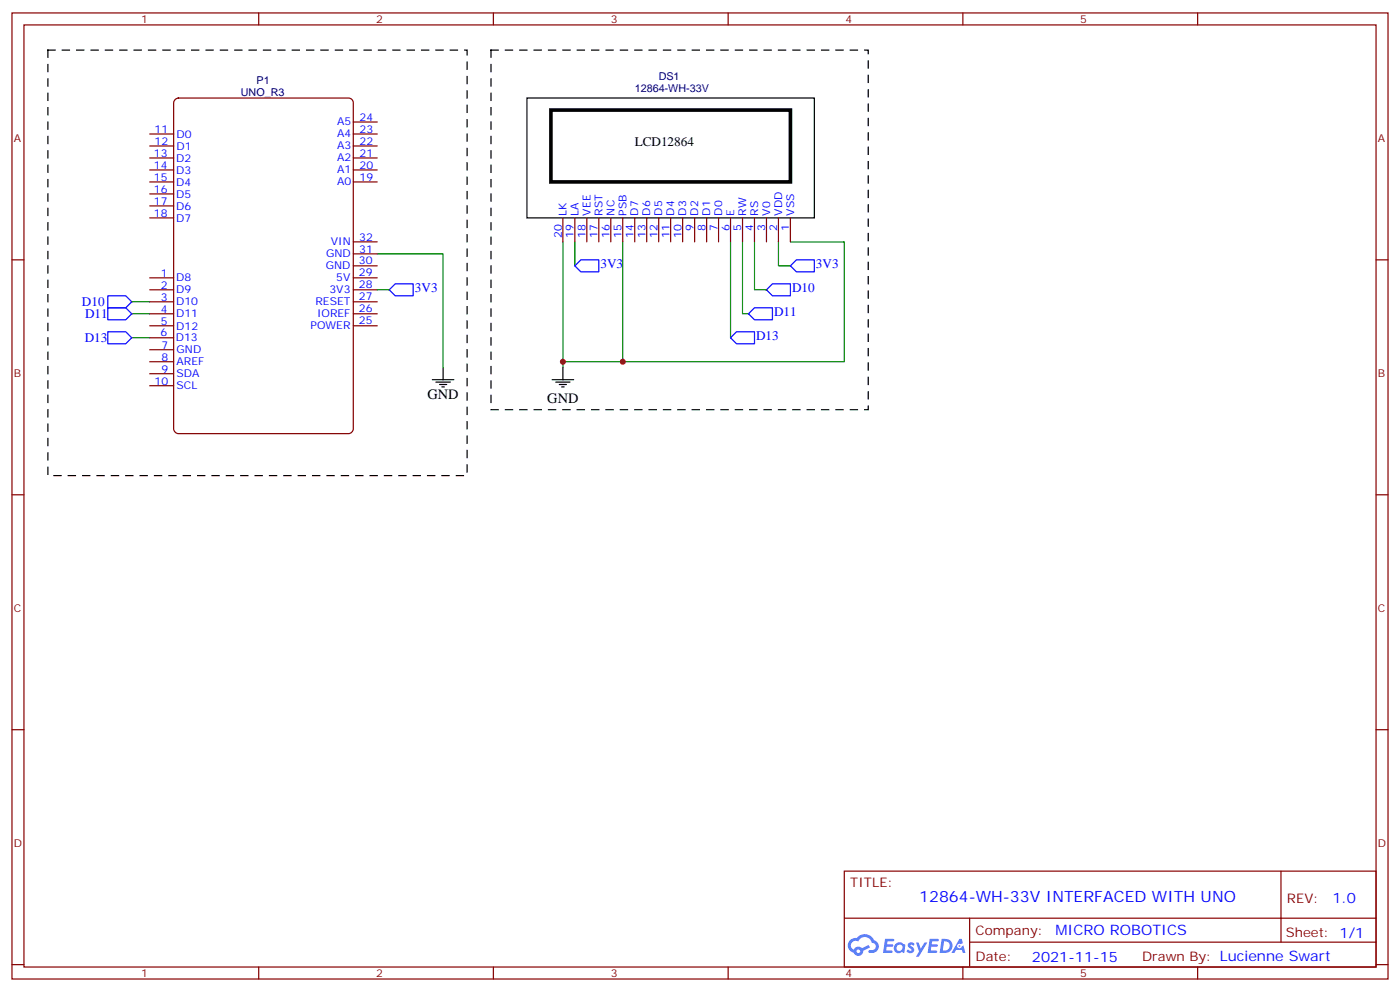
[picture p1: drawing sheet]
<svg xmlns="http://www.w3.org/2000/svg" width="412mm" height="292mm" viewBox="0 0 412 292" stroke-linecap="round" stroke-linejoin="round" font-family="sans-serif">
<g fill="none" stroke="#870000" stroke-width=".35">
<path d="M3.5 3.8h405.4v284.3h-405.4zM7.1 7.3h398.2v277.3h-398.2zM76.2 3.8v3.5M145.3 3.8v3.5M214.5 3.8v3.5M283.6 3.8v3.5M352.8 3.8v3.5M3.5 76.5h3.6M405.3 76.5h3.6M3.5 145.6h3.6M405.3 145.6h3.6M3.5 214.8h3.6"/>
<path d="M405.3 214.8h3.6M248.7 256.4h156.6v28.2h-156.6zM377.3 256.4v20.9M248.7 270.2h156.5M285.6 277.3h119.6M285.6 270.2v14.2M3.5 283.9h3.6M76.2 284.6v3.5M145.3 284.6v3.5M214.5 284.6v3.5M283.6 284.6v3.5M352.8 284.6v3.5"/>
<path d="M405.3 283.9h3.6"/>
</g>
<g fill="#5487ff">
<path d="M267.7 277.6a1.22 1.22 0 0 1 1.7 .2l-.4 .6a.47 .47 0 0 0-.3-.4 .47 .47 0 0 0-.5 .2l.1 .2a1.14 1.14 0 0 1 .8 1.8 1.14 1.14 0 0 1-1.9 0l-.2-.2 .5-.6 .7 .5a.29 .29 0 0 0 .3-.3 .29 .29 0 0 0-.2-.3 1.04 1.04 0 0 1-.6-1.7z"/>
<path d="M260.7 276.3h2.4l.3 .2-.2 .5-1.8 .1-.1 .8h1.5l.3 .4-.3 .4h-1.6l-.2 1.1h1.7l.2 .3-.2 .3-2.6 .1z"/>
<path d="M273.8 276.3h2.4l.3 .2-.1 .5-1.8 .1-.2 .8h1.6l.3 .4-.4 .4h-1.6l-.1 1.1h1.7l.2 .3-.2 .3-2.6 .1z"/>
<path d="M282.6 276.3h.7l.3 1.3-.6 .3a.69 .69 0 0 0-1 .3 .69 .69 0 0 0 .4 .9 .69 .69 0 0 0 .9-.6l.5-.2 .6 2.2h-.8l-.2-.9h-1.8l-.5 .9h-.8z"/>
<path d="M269.8 277.4h.8l.6 1.8 1.1-1.8h.9l-2.6 4.2h-.8l.9-1.5z"/>
<path d="M277.4 276.3l-.6 4.2h1.3a2.11 2.11 0 0 0 2.5-2.1 2.11 2.11 0 0 0-2.5-2.1zM278.1 277.1a1.39 1.39 0 0 1 1.7 1.4 1.39 1.39 0 0 1-1.8 1.3h-.3z"/>
<path d="M263.7 277.9a1.54 1.54 0 0 0-.1 2.2 1.54 1.54 0 0 0 2.2 .1l.6 .3 .3-2.3-.2-.3h-.4a1.49 1.49 0 0 0-2.4 0zM264 278.9a.94 .94 0 0 1 1.8 0 .94 .94 0 0 1-1.8 0z"/>
<path d="M250.4 276.7a2.18 2.18 0 0 0 1.1 3.7 1.44 1.44 0 0 0 1.6 .9 1.44 1.44 0 0 0 1.2-1.4l2-1.1-.5-.7-1.9 1a1.47 1.47 0 0 0-2.4 .4 1.39 1.39 0 0 1-.7-1.9 1.39 1.39 0 0 1 2-.5 2.12 2.12 0 0 1 2.2-1.3 2.12 2.12 0 0 1 1.9 1.7 1.14 1.14 0 0 1 1.1 1.4 1.14 1.14 0 0 1-1.7 .7 .43 .43 0 0 0-.5 .4 .43 .43 0 0 0 .4 .5 1.98 1.98 0 0 0 2.5-1.2 1.98 1.98 0 0 0-1.2-2.6 3.1 3.1 0 0 0-5.3-.6l-.9 .1zM252.3 280a.55 .55 0 0 1 1.1 0 .55 .55 0 0 1-1.1 0z"/>
<circle cx="282.6" cy="278.4" r=".26"/>
</g>
<g fill="none" stroke="#008700" stroke-width=".35">
<path d="M111.1 74.7h19.4v33.5M165.8 71.2v35.3h17.6v-35.3M169.3 71.2v7M215.2 71.2v28.2M218.7 71.2v21.2h1.8M222.2 71.2v14.1h3.6M229.3 71.2v7h3.5M232.8 71.2h15.9v35.3h-65.3M38.8 99.4h5.3M38.8 92.4h5.3M38.8 88.8h5.3M111.1 85.3h3.6"/>
<path d="M165.8 106.5v1.7"/>
</g>
<path d="M155.2 28.9h84.7v35.2h-84.7zM127.4 111.8h6.3M128.4 112.5h4.2M129.5 113.2h2.1M130.2 113.9h.7M130.5 108.2v3.6M162.6 111.8h6.4M163.7 112.5h4.2M164.7 113.2h2.2M165.5 113.9h.7M165.8 108.2v3.6" fill="none" stroke="#000" stroke-width=".35"/>
<path d="M169.3 78.2l1.8-1.7h5.3v3.5h-5.3zM232.8 78.2l1.8-1.7h5.3v3.5h-5.3zM31.7 87.1h5.3l1.8 1.7-1.8 1.8h-5.3zM31.7 97.6h5.3l1.8 1.8-1.8 1.8h-5.3zM31.7 90.6h5.3l1.8 1.8-1.8 1.7h-5.3zM114.7 85.3l1.7-1.8h5.3v3.6h-5.3zM217 97.6h5.2v3.6h-5.2l-1.8-1.8zM220.5 92.4l1.7-1.8h5.3v3.5h-5.3zM225.8 85.3l1.7-1.8h5.3v3.6h-5.3z" fill="none" stroke="#00f" stroke-width=".35"/>
<path d="M14.1 14.7h123.5v125.3h-123.5zM144.6 14.7h111.2v105.9h-111.2z" fill="none" stroke="#000" stroke-width=".35" stroke-dasharray="2.1 2.1"/>
<path d="M51.5 29.4l1.1-.5h50.1a1.41 1.41 0 0 1 1.4 1.4v95.9a1.51 1.51 0 0 1-1.4 1.4h-50.1a1.51 1.51 0 0 1-1.4-1.4v-95.9z" fill="none" stroke="#800000" stroke-width=".35"/>
<g fill="none" stroke="#870000" stroke-width=".35">
<path d="M44.1 39.4h7.1M104.1 39.4h7M104.1 35.9h7M44.1 43h7.1M44.1 46.5h7.1M44.1 50h7.1M44.1 53.6h7.1M44.1 57.1h7.1M104.1 43h7M104.1 46.5h7M104.1 50h7M104.1 53.6h7"/>
<path d="M44.1 60.6h7.1M44.1 64.1h7.1M104.1 78.2h7M104.1 74.7h7M104.1 71.2h7M165.8 64.1v7.1M169.3 64.1v7.1M172.9 64.1v7.1M176.4 64.1v7.1M179.9 64.1v7.1M183.4 64.1v7.1M187 64.1v7.1"/>
<path d="M190.5 64.1v7.1M194 64.1v7.1M197.6 64.1v7.1M201.1 64.1v7.1M204.6 64.1v7.1M208.1 64.1v7.1M211.7 64.1v7.1M215.2 64.1v7.1M218.7 64.1v7.1M222.2 64.1v7.1M225.8 64.1v7.1M229.3 64.1v7.1"/>
<path d="M232.8 64.1v7.1M44.1 81.8h7.1M44.1 85.3h7.1M44.1 88.8h7.1M44.1 92.4h7.1M44.1 95.9h7.1M44.1 99.4h7.1M104.1 81.8h7M104.1 85.3h7M104.1 88.8h7M104.1 92.4h7M104.1 95.9h7"/>
<path d="M44.1 102.9h7.1M44.1 106.5h7.1M44.1 110h7.1M44.1 113.5h7.1"/>
</g>
<path d="M162.3 32.4h70.5v21.2h-70.5z" fill="none" stroke="#000" stroke-width="1.1"/>
<g fill="#c00">
<circle cx="165.8" cy="106.5" r=".88"/>
<circle cx="183.4" cy="106.5" r=".88"/>
</g>
<text font-size="4.6" fill="#00f" x="270.8" y="265.4">12864-WH-33V INTERFACED WITH UNO</text>
<g font-size="4.2">
<text x="125.9" y="117.4">GND</text>
<text x="161.2" y="118.5">GND</text>
</g>
<g font-size="4.2" fill="#00f">
<text x="392.5" y="265.7">1.0</text>
<text x="310.9" y="275.2">MICRO ROBOTICS</text>
<text x="304" y="283">2021-11-15</text>
</g>
<text font-size="3.9" x="187" y="43">LCD12864</text>
<g font-size="3.9" fill="#00f">
<text x="176.9" y="79">3V3</text>
<text x="240.4" y="79">3V3</text>
<text x="122.2" y="86.1">3V3</text>
<text x="233.3" y="86.1">D10</text>
<text x="24.1" y="90.1">D10</text>
<text x="25.1" y="93.6">D11</text>
<text x="228" y="93.1">D11</text>
<text x="25" y="100.7">D13</text>
<text x="222.7" y="100.2">D13</text>
</g>
<g font-size="3.9" fill="#800">
<text x="250.5" y="261">TITLE:</text>
<text x="379.1" y="265.7">REV:</text>
<text x="287.4" y="275.2">Company:</text>
<text x="378.7" y="275.8">Sheet: 1/1</text>
<text x="287.4" y="282.9">Date:</text>
<text x="336.4" y="282.9">Drawn By: Lucienne Swart</text>
</g>
<g font-size="3.2" fill="#800">
<text x="41.6" y="6.8">1</text>
<text x="110.8" y="6.8">2</text>
<text x="179.9" y="6.8">3</text>
<text x="249.1" y="6.8">4</text>
<text x="318.2" y="6.8">5</text>
<text x="4.1" y="41.9">A</text>
<text x="405.9" y="41.9">A</text>
<text x="4.1" y="111.1">B</text>
<text x="405.9" y="111.1">B</text>
<text x="4.1" y="180.2">C</text>
<text x="405.9" y="180.2">C</text>
<text x="4.1" y="249.3">D</text>
<text x="405.9" y="249.3">D</text>
<text x="41.6" y="287.6">1</text>
<text x="110.8" y="287.6">2</text>
<text x="179.9" y="287.6">3</text>
<text x="249.1" y="287.6">4</text>
<text x="318.2" y="287.6">5</text>
</g>
<g font-size="3.2" fill="#000080">
<text x="194" y="23.6">DS1</text>
<text x="70.9" y="28.2">UNO_R3</text>
<text x="75.6" y="24.9">P1</text>
<text x="187" y="27.1">12864-WH-33V</text>
</g>
<g font-size="3.2" fill="#00f">
<text x="105.9" y="35.5">24</text>
<text x="45.5" y="39.1">11</text>
<text x="52" y="40.5">D0</text>
<text x="99.3" y="40.4">A4</text>
<text x="99.3" y="36.9">A5</text>
<text x="105.9" y="39">23</text>
<text x="45.4" y="46.1">13</text>
<text x="45.5" y="42.6">12</text>
<text x="51.9" y="47.6">D2</text>
<text x="52" y="44.1">D1</text>
<text x="99.3" y="47.5">A2</text>
<text x="99.3" y="44">A3</text>
<text x="105.9" y="46.1">21</text>
<text x="105.9" y="42.5">22</text>
<text x="45.4" y="49.7">14</text>
<text x="45.4" y="53.2">15</text>
<text x="51.9" y="51.1">D3</text>
<text x="99.3" y="51">A1</text>
<text x="105.9" y="53.1">19</text>
<text x="105.9" y="49.6">20</text>
<text x="45.4" y="56.7">16</text>
<text x="51.9" y="54.6">D4</text>
<text x="51.9" y="58.1">D5</text>
<text x="99.3" y="54.5">A0</text>
<text x="45.4" y="60.3">17</text>
<text x="45.4" y="63.8">18</text>
<text x="51.9" y="61.7">D6</text>
<text x="51.9" y="65.2">D7</text>
<text x="166.9" y="63.4" transform="rotate(-90 166.9 63.4)">LK</text>
<text x="170.4" y="63.4" transform="rotate(-90 170.4 63.4)">LA</text>
<text x="173.9" y="63.4" transform="rotate(-90 173.9 63.4)">VEE</text>
<text x="177.4" y="63.4" transform="rotate(-90 177.4 63.4)">RST</text>
<text x="181" y="63.4" transform="rotate(-90 181 63.4)">NC</text>
<text x="184.5" y="63.4" transform="rotate(-90 184.5 63.4)">PSB</text>
<text x="188" y="63.4" transform="rotate(-90 188 63.4)">D7</text>
<text x="191.6" y="63.4" transform="rotate(-90 191.6 63.4)">D6</text>
<text x="195.1" y="63.4" transform="rotate(-90 195.1 63.4)">D5</text>
<text x="198.6" y="63.4" transform="rotate(-90 198.6 63.4)">D4</text>
<text x="202.1" y="63.4" transform="rotate(-90 202.1 63.4)">D3</text>
<text x="205.7" y="63.4" transform="rotate(-90 205.7 63.4)">D2</text>
<text x="209.2" y="63.4" transform="rotate(-90 209.2 63.4)">D1</text>
<text x="212.7" y="63.4" transform="rotate(-90 212.7 63.4)">D0</text>
<text x="216.3" y="63.4" transform="rotate(-90 216.3 63.4)">E</text>
<text x="219.8" y="63.4" transform="rotate(-90 219.8 63.4)">RW</text>
<text x="223.3" y="63.4" transform="rotate(-90 223.3 63.4)">RS</text>
<text x="226.8" y="63.4" transform="rotate(-90 226.8 63.4)">V0</text>
<text x="230.4" y="63.4" transform="rotate(-90 230.4 63.4)">VDD</text>
<text x="233.9" y="63.4" transform="rotate(-90 233.9 63.4)">VSS</text>
<text x="105.8" y="70.8">32</text>
<text x="165.5" y="69.9" transform="rotate(-90 165.5 69.9)">20</text>
<text x="169" y="69.9" transform="rotate(-90 169 69.9)">19</text>
<text x="172.5" y="69.9" transform="rotate(-90 172.5 69.9)">18</text>
<text x="176" y="69.9" transform="rotate(-90 176 69.9)">17</text>
<text x="179.6" y="69.9" transform="rotate(-90 179.6 69.9)">16</text>
<text x="183.1" y="69.9" transform="rotate(-90 183.1 69.9)">15</text>
<text x="186.6" y="69.9" transform="rotate(-90 186.6 69.9)">14</text>
<text x="190.1" y="69.9" transform="rotate(-90 190.1 69.9)">13</text>
<text x="193.7" y="69.9" transform="rotate(-90 193.7 69.9)">12</text>
<text x="197.2" y="69.9" transform="rotate(-90 197.2 69.9)">11</text>
<text x="200.7" y="69.9" transform="rotate(-90 200.7 69.9)">10</text>
<text x="204.3" y="67.9" transform="rotate(-90 204.3 67.9)">9</text>
<text x="207.8" y="67.9" transform="rotate(-90 207.8 67.9)">8</text>
<text x="211.3" y="67.9" transform="rotate(-90 211.3 67.9)">7</text>
<text x="214.8" y="67.9" transform="rotate(-90 214.8 67.9)">6</text>
<text x="218.4" y="67.9" transform="rotate(-90 218.4 67.9)">5</text>
<text x="221.9" y="67.9" transform="rotate(-90 221.9 67.9)">4</text>
<text x="225.4" y="67.9" transform="rotate(-90 225.4 67.9)">3</text>
<text x="229" y="67.9" transform="rotate(-90 229 67.9)">2</text>
<text x="232.5" y="67.9" transform="rotate(-90 232.5 67.9)">1</text>
<text x="96.1" y="75.8">GND</text>
<text x="97.5" y="72.2">VIN</text>
<text x="105.7" y="77.8">30</text>
<text x="105.8" y="74.4">31</text>
<text x="47.4" y="81.4">1</text>
<text x="51.9" y="82.8">D8</text>
<text x="96" y="79.3">GND</text>
<text x="99.1" y="82.8">5V</text>
<text x="105.7" y="81.4">29</text>
<text x="47.4" y="85">2</text>
<text x="47.4" y="88.5">3</text>
<text x="51.9" y="86.4">D9</text>
<text x="51.9" y="89.9">D10</text>
<text x="92.9" y="89.8">RESET</text>
<text x="97" y="86.3">3V3</text>
<text x="105.7" y="88.4">27</text>
<text x="105.7" y="84.9">28</text>
<text x="47.4" y="92">4</text>
<text x="47.4" y="95.6">5</text>
<text x="51.9" y="93.4">D11</text>
<text x="93.4" y="93.4">IOREF</text>
<text x="105.7" y="95.5">25</text>
<text x="105.7" y="92">26</text>
<text x="47.3" y="99">6</text>
<text x="51.8" y="100.4">D13</text>
<text x="51.9" y="97">D12</text>
<text x="91.5" y="96.9">POWER</text>
<text x="47.5" y="102.6">7</text>
<text x="47.5" y="106.1">8</text>
<text x="52" y="104">GND</text>
<text x="52" y="107.6">AREF</text>
<text x="45.5" y="113.2">10</text>
<text x="47.5" y="109.7">9</text>
<text x="52" y="111.1">SDA</text>
<text x="52" y="114.6">SCL</text>
</g>
</svg>
